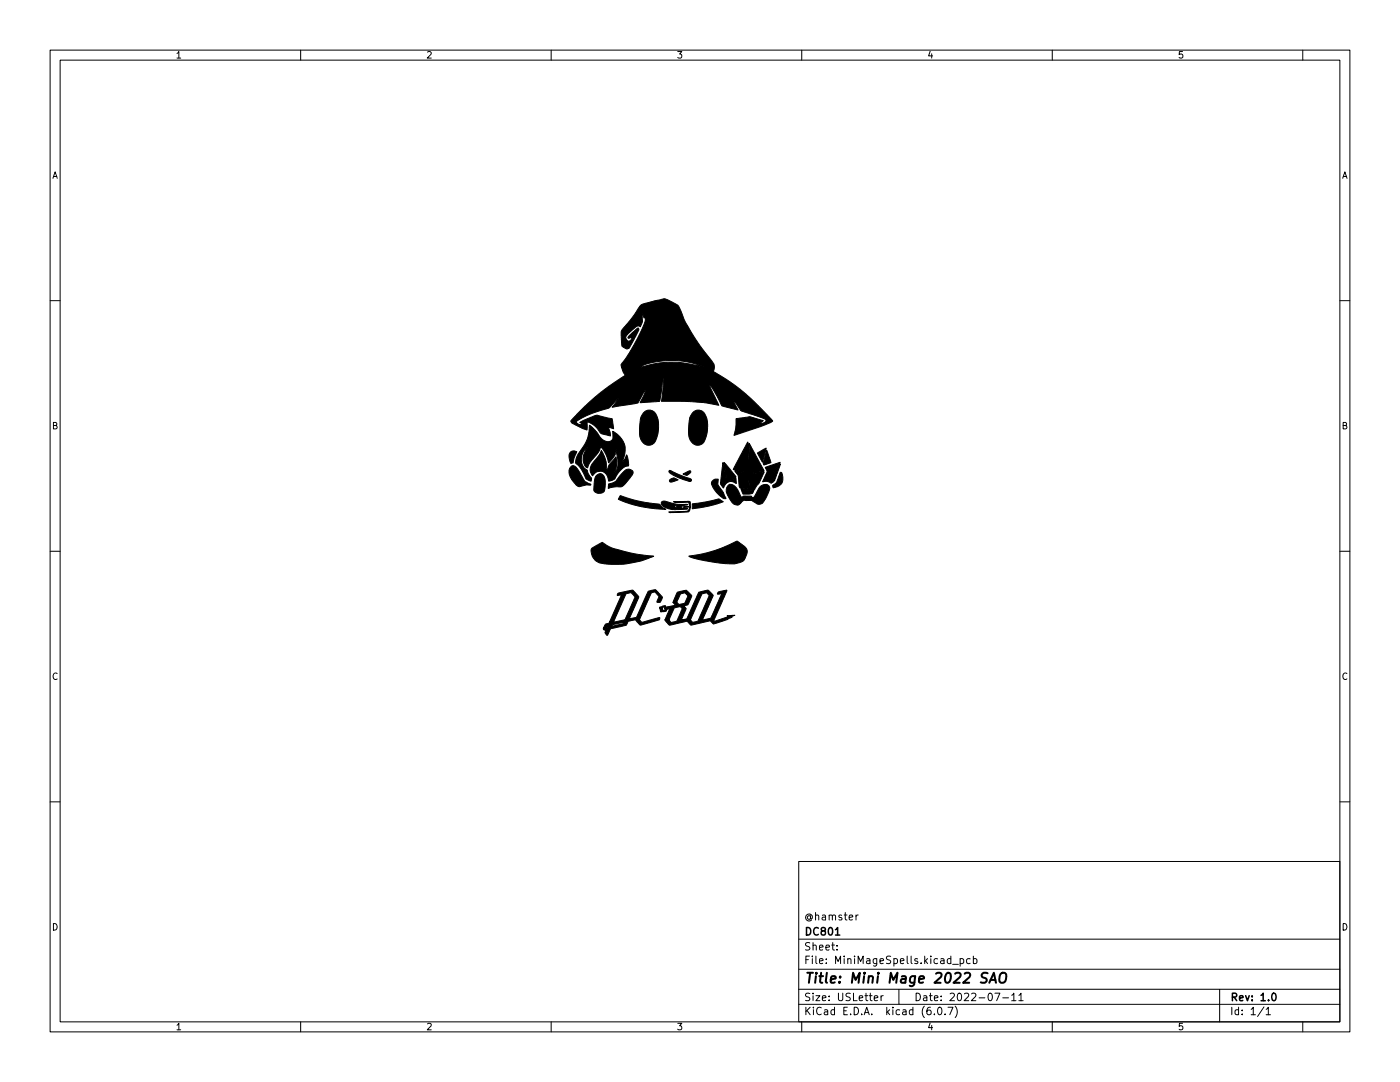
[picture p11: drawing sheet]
<svg xmlns="http://www.w3.org/2000/svg" width="279mm" height="216mm" viewBox="0 0 279 216" stroke-linecap="round" stroke-linejoin="round" font-family="sans-serif">
<g fill="none" stroke="#000" stroke-width=".2">
<path d="M10 10h259.4v195.9h-259.4zM12 12h255.4v191.9h-255.4zM60 10v2M110 10v2M160 10v2M210 10v2M260 10v2M10 60h2M267.4 60h2M10 110h2M267.4 110h2M10 160h2"/>
<path d="M267.4 160h2M159.4 171.9h108v32h-108zM159.4 197.4h108M159.4 193.4h108M159.4 187.4h108M167 189.4v.2M167 188.7v.1M170.8 182.6v1M171.3 182.6l-.5 .3M174.5 199.2l.7-.2-.1-.3h-.4l-.2 .2v.7h.6M175.8 198.7v1M176.3 198.7l-.5 .3"/>
<path d="M179.4 197.4v3M190.1 192.4h1.2M191.6 191.4l.4-.1 .3 .3-.1 .6h-.6M191.6 191.3v1.5M193.6 191.4l-.4-.1-.3 .3 .1 .6h.6M194.3 191.4l.4-.1 .3 .3-.2 .6h-.5M194.3 190.8v1.5M198.5 198.2h1l-.6 1.5M200.1 199.1h1.2M201.9 198.6l.4-.4v1.5M201.9 199.7h.9M203.3 198.6l.5-.4v1.5"/>
<path d="M203.3 199.7h.9M243.4 197.4v6.5M60 203.9v2M110 203.9v2M159.4 200.4h108M160 203.9v2M186.5 202.3v.2M187.3 201h.2a.8 .8 0 0 1 .5 .7 .8 .8 0 0 1-.5 .8 1 1 0 0 1-.2-1.5zM188.6 202.3v.2M189.2 201h1l-.7 1.5M190.6 200.8a1.72 1.72 0 0 1 0 2.2M210 203.9v2"/>
<path d="M252.3 200.9l-1.3 1.9M252.7 201.4l.4-.4v1.5M252.7 202.5h.8M260 203.9v2"/>
</g>
<path d="M166.7 186.6h.9M254 198.2h.2a.8 .8 0 0 1 .5 .7 .8 .8 0 0 1-.5 .8 1 1 0 0 1-.2-1.5z" fill="none" stroke="#000" stroke-width=".3"/>
<path d="M197.1 194.2a.85 .85 0 0 0-1.1 .1 .45 .45 0 0 0 .2 .8l.6 .1a.51 .51 0 0 1 .1 .6 .51 .51 0 0 1-.4 .3l-.8-.1M197.4 196.1l1-2 .4 2M197.7 195.5h.9M199.6 194.4a.69 .69 0 0 1 1.2 0 1.47 1.47 0 0 1-.6 1.7l-.6-.1a1.5 1.5 0 0 1 0-1.6z" fill="none" stroke="#000" stroke-width=".4"/>
<g fill="#000" stroke="#000" stroke-width=".2">
<path d="M127.8 61l.7-.4 3-.7a2.36 2.36 0 0 1 2.6 .4 2.52 2.52 0 0 1 1.9 2l.7 1.8 1.6 2.7 1.6 2.5 1.9 2.5a1.82 1.82 0 0 1 .5 2.3 44.8 44.8 0 0 1 11.9 10l-2 .9-5.7 1.9 .4-1.8v-1.6l2.7-.4 2.7 .8-.7 .7 .7-.2a.48 .48 0 0 0 .6-.5 .48 .48 0 0 0-.6-.4l-3.4-1.2a1.82 1.82 0 0 1-1.7-1.3l-.8-1 .9 1.8-2.4-.6a.91 .91 0 0 1-1.1-.6 11 11 0 0 0-2.1-3.7l1.7 4-2.7-.5-2.4-.2-6.3-.1 .4-3.1-.1-1.6-.7 4.7-3.8 .3 .5-1.1a1.65 1.65 0 0 0 .4-1.3l-1.4 2.4-5.1 .9 1.2-1.7-1.7 1.7a23.2 23.2 0 0 0-6.5 2.6l-.1 .2a.71 .71 0 0 0 .3 .6 .71 .71 0 0 0 .8 0l-.5-.4 1.6-.8a3.4 3.4 0 0 1 2.1-.6l1.8 .5a.95 .95 0 0 1 1 .4l.3 1.7-1.1-.3v.2a2.05 2.05 0 0 1 .4 1.6l-1.4-.3a1.44 1.44 0 0 1-1.1-1.1 3.7 3.7 0 0 0-2.1-1.4l-.1 1.6-2.1-.9a1.34 1.34 0 0 1-1.1-.9l2.4-2.5a48.2 48.2 0 0 1 8.4-6.6l-.6-1.6h3.8a18.8 18.8 0 0 1 8.1-.9l4.4 .8a16.6 16.6 0 0 0-12.4-.1l-.3 .2h-3.6l-.1-.6a31.1 31.1 0 0 0 4.8-9v-.2l-.3-.1-.3-.8v.6a2.32 2.32 0 0 1-.4 2l-.4-.2a6.6 6.6 0 0 0-2.5 2.2 .63 .63 0 0 0 .5 .9 .63 .63 0 0 0 .7-.7l-.7 .1a.34 .34 0 0 1-.1-.3 .34 .34 0 0 1 .3-.3l1.6-1.4h.2l.1 .3-.6 1.2-1.4 2.5-.2 .1a1.27 1.27 0 0 1-1.2-.8l-.1-1.4a2.11 2.11 0 0 1 .8-2.4l1.6-1.9zM113.9 93.1l.6-.2a6.3 6.3 0 0 1 2.1 2.9l.2 .3 1.1 .5v.2h-1.1a1.77 1.77 0 0 1-1.5 .2 4 4 0 0 1-1.7-3.4zM113.8 90.3a.8 .8 0 0 1 1.3-.1l-.5 1-.2 1.1-.4 .2a2.03 2.03 0 0 1-.2-2.2zM117.7 84.9l1.5 1.4a2.61 2.61 0 0 0 2.3 1.8 1.08 1.08 0 0 0 .8-1.5v-.5h.1a4.2 4.2 0 0 1 1.9 5.9v.1l.3-.3 .5-1 .3 1v1.2a3.8 3.8 0 0 0-2.7 2.6l-1 .4h-.2l-.1-.2a1.69 1.69 0 0 0-1.2-1.7 1.69 1.69 0 0 0-1.9 .8 2.01 2.01 0 0 1 .3-2.9l1-1.2 .4-.9 .3 .4a5.2 5.2 0 0 1 .7 3.6l.2-.2 .4-1 1.3-1.5a4.5 4.5 0 0 1-.4 3.3 3.6 3.6 0 0 0 .6-3.9l-.1-.9-.1 .2a3.7 3.7 0 0 1-1.4 2.4 6.6 6.6 0 0 0-1.6-3.2 8.3 8.3 0 0 1-2.2 3.2l-.4 1a2.25 2.25 0 0 1-.7-2.9l.6-1.1a2.78 2.78 0 0 0 0 4.6l.6 1.2a.55 .55 0 0 1 .1 .9 1.31 1.31 0 0 1-1.1-.8l-.9-1.7-1-1a5.4 5.4 0 0 1 1.6-3.5 7.4 7.4 0 0 0 1.2-4.1zM119.1 94.8l.1-.1a.88 .88 0 0 1 1-.1 .88 .88 0 0 1 .5 .8l.1 1.8a1.17 1.17 0 0 1-1 1.2 1.17 1.17 0 0 1-1.3-.7 5.5 5.5 0 0 1 .6-2.9zM123.8 98.9a27.6 27.6 0 0 0 7.7 1.7l1.4 1a22.4 22.4 0 0 1-9.5-2zM121.4 96.6l.3-.1a2.06 2.06 0 0 0 1.4-.7l1-1.3a1.43 1.43 0 0 1 2.1-.6l.2 .3a7.4 7.4 0 0 1-2.4 2.9l-1.4 .1-1.2 .3zM128.6 82.2a1.66 1.66 0 0 1 2.7 1.3 6.4 6.4 0 0 1-.8 4.9 1.76 1.76 0 0 1-1.9 .2 1.76 1.76 0 0 1-.9-1.6v-2a3.6 3.6 0 0 1 .9-2.8zM133.6 93.9h.2l3.8 1.5a.37 .37 0 0 1 .4 .6 .37 .37 0 0 1-.7 0 10.8 10.8 0 0 1-3.8-1.8zM133.7 95.7a1.12 1.12 0 0 1 1.6 .1 2.03 2.03 0 0 1-1.7 .3zM136.3 94.6l.3-.1a1.44 1.44 0 0 1 1.2-.5 .89 .89 0 0 1-.5 .8 .89 .89 0 0 1-1-.2zM138.4 82.2a1.62 1.62 0 0 1 2.6 1.1 6 6 0 0 1-.8 5.2 1.66 1.66 0 0 1-2.6-1.1l-.2-.9v-1.6a3.4 3.4 0 0 1 1-2.7z"/>
<path d="M142.2 96a1.04 1.04 0 0 1 1.1-.4v.1a1.58 1.58 0 0 0 .5 1.8l.5 .7 .6 1.3a1.35 1.35 0 0 1-1.4-.7 3.4 3.4 0 0 1-1.5-2.6zM138.1 100.5l2.4-.3 2.5-.5a1.28 1.28 0 0 1 1.3 .4l-.3 .2a24.8 24.8 0 0 1-5.9 1.2zM144.3 92.3l.6 3-.4-3 2.4 2.8-1.1 .7 1.1-.5v1.2a1.55 1.55 0 0 0-2.5 .9l-.6-.8 .9-.3-.9 .1zM145.4 96.8a1.52 1.52 0 0 1 1.9 1l.5 1.2a.29 .29 0 0 0 .3 .2 .29 .29 0 0 0 .3-.2h1.6a.34 .34 0 0 0 .3 .3 .34 .34 0 0 0 .4-.4v-.1a3.3 3.3 0 0 1 1.6-2.1 .9 .9 0 0 1 1.1 .3 .9 .9 0 0 1 0 1.1l-.4 1.1a1.87 1.87 0 0 1-1.6 1.4l-.4-.1a2.74 2.74 0 0 0-2.7-.5 1.25 1.25 0 0 1-1.7 .6 3.7 3.7 0 0 1-1.6-3.2zM149.2 88.2l.4 6-.1-5.7 3 5.5-2.1 .4 2.1-.2-1 2.3-.4 .4a1.3 1.3 0 0 1-1.1 1l-.8 .2 1.1-.1a.59 .59 0 0 1-.8 .6h-1.2l-.4-1 1.2 .2a.38 .38 0 0 0 .3-.6l.2-2.2-.4 2.6-.9-.1a.74 .74 0 0 1-.8-1l-.1-.6a2.24 2.24 0 0 0-.7-1.9l2.3 .3-2.7-.6zM151.2 90.4l1.7-1-.7 2.8zM153 89.9l.9 2.4-1.5 .5a4 4 0 0 1 .4-2.3zM152.7 93.3l3-1-1.6 2.4 1.6-2.1-1.1 3.3-.4-.5a.56 .56 0 0 1 .2 .6 .56 .56 0 0 1-.5 .4 1.74 1.74 0 0 0-1.7-.3l.7-1.6 .6 .3a.59 .59 0 0 1-.4-.9zM155.7 94.3a.33 .33 0 0 1 .4 .4 1.83 1.83 0 0 1-1.8 2.5l-.1-.3a2.08 2.08 0 0 0 1.2-1.8zM118.1 109.4l.6-.4a2.59 2.59 0 0 1 1.6-.7 15.2 15.2 0 0 0 6.3 2.2l3.9 .5-2.4 .9-1.2 .3-2.5 .4h-2.4a4.8 4.8 0 0 1-3-.6 2.3 2.3 0 0 1-.9-2.6zM132 100.2a1.38 1.38 0 0 1 1.6 0 9.6 9.6 0 0 0 3.6 .5l-.3 .1a.64 .64 0 0 0-.9 .5l.3 .1h.9a.3 .3 0 0 1-.5 .2 6.5 6.5 0 0 1-4.3-.5h2.3a.21 .21 0 0 0 .2 .2 .21 .21 0 0 0 .1-.4 .21 .21 0 0 0-.3 .1l-2.3 .1a.73 .73 0 0 1-.4-.9zM136.4 101.1h1.1l-1 .2z"/>
<path d="M134.4 100.1l2.8-.1a.44 .44 0 0 1 .5 .1 .44 .44 0 0 1 .1 .5 1.22 1.22 0 0 1-.6 1.6l-3.4 .1-.3-.1 2.8-.1a1.1 1.1 0 0 0 1.2-.6 1.1 1.1 0 0 0-.2-1.3h-.4a5.2 5.2 0 0 1-2.5-.1zM137.5 111a26.2 26.2 0 0 0 9.6-3l.4 .2a2.76 2.76 0 0 1 1.6 1.9 2.3 2.3 0 0 1-1.2 2.1 10.2 10.2 0 0 1-5.4 0 14.5 14.5 0 0 1-5-1.2zM123.3 118.4l2.2-.5a.9 .9 0 0 1 1.3 .4l.7 .8-1.9 4.4 1.4-.3 1.3-3a5.4 5.4 0 0 1 1.2-2.3l1.3-.2 .9 .9a.87 .87 0 0 1 .4 .9 .87 .87 0 0 1-.7 .7l-.3-.1 .4-1.1-.8-.9-.7 .2-2.2 4.9a.62 .62 0 0 0 .1 .8 .62 .62 0 0 0 .8 0l2.6-.7a.26 .26 0 0 1 .4 .1 .26 .26 0 0 1-.3 .3l-3.6 1-1-1h-.1a1.6 1.6 0 0 0-1.4 .5l-.4 .6-3.1 .7-.5 1.2a.47 .47 0 0 1-.5-.6l.1-.4h-.4v-.5h.7l.1-.2h.8l2.3-.6 .1-.2-2.3 .5-.1 .3-1-.1-.2 .3h-.4a1.18 1.18 0 0 1 1.1-.9v-.2l.9 .1 2.2-.6 2-4.5-.8-.8-1 .2-2.4 5.6h-.9l2.5-5.4-.9 .1zM131.6 121.2l.6-.2a.44 .44 0 0 1 .7 .1l.3 .2-.1 .3a.46 .46 0 0 1-.2 .4 .46 .46 0 0 1-.5 .1v-.1a.44 .44 0 0 1-.6 .1 .44 .44 0 0 1-.1-.6v-.2l.3 .1-.1 .1 .2 .2-.1 .2 .5-.1a.17 .17 0 0 0 .2 0 .17 .17 0 0 0-.1-.3v-.1a.18 .18 0 0 0 .1-.3 .18 .18 0 0 0-.3 0l-.5 .2h-.2zM132.1 121.3l.2 .5zM135.2 118.2l1.1-.3a.79 .79 0 0 1 1.2 .4l.6 .6-.8 1.8-.9 .2 .5 .6-.9 2.2h1.8a.88 .88 0 0 0 .8 .5 .88 .88 0 0 0 .8-.5l2-4.6a.33 .33 0 0 0 .1-.3 .33 .33 0 0 0-.2-.3l-.3-.2-.9 .2-2.3 5.2h-1.6l.9-.2 2-4.6a1.03 1.03 0 0 1 1.2-.9l.3-.1a.87 .87 0 0 1 1.3 .4l.4 .6-2.1 4.8 1.7-.4 2.2-4.9-.8 .2-.1-.2a2.71 2.71 0 0 1 1.8-.6v.2l-2.6 5.8 .2 .2 2.5-.9v.3l.2 .2-2.2 .7a.78 .78 0 0 1-1.3-.4l-3.2 .7a.85 .85 0 0 1-1.3-.5l-.2-.1-2.9 .6a.81 .81 0 0 1-1.2-.5l-.3-.4h.8a.66 .66 0 0 0 1.1 .4l.5-.2 1-2.5-.3-.4-1.2 .3-1.1 2.4h-.8l1-2.2-.5 .1v-.3l-.1-.2 1.7-.3-.5-.6h.8l.4 .4h.3a.93 .93 0 0 0 1.2-1l.3-.7-.6-.6-.9 .2-.7 1.7h-.8zM145.1 122.9l1.6-.1-1.3 .6a.18 .18 0 0 1-.2 0 .18 .18 0 0 1-.1-.2l.4-.1z"/>
</g>
<text font-size="2.8" x="160.4" y="196.2">Title: Mini Mage 2022 SAO</text>
<g font-size="2.1">
<text x="160.4" y="183.6">@hamster</text>
<text x="160.4" y="189.7">Sheet:</text>
<text x="160.4" y="186.7">DC801</text>
<text x="160.4" y="192.4">File: MiniMageSpells.kicad_pcb</text>
<text x="160.4" y="202.5">KiCad E.D.A. kicad (6.0.7)</text>
<text x="160.4" y="199.7">Size: USLetter</text>
<text x="182.4" y="199.7">Date: 2022-07-11</text>
<text x="245.4" y="199.7">Rev: 1.0</text>
<text x="245.4" y="202.5">Id: 1/1</text>
</g>
<g font-size="1.8">
<text x="35" y="11.6">1</text>
<text x="85" y="11.6">2</text>
<text x="135" y="11.6">3</text>
<text x="185" y="11.6">4</text>
<text x="235" y="11.6">5</text>
<text x="10.3" y="35.6">A</text>
<text x="267.7" y="35.6">A</text>
<text x="10.3" y="85.7">B</text>
<text x="267.7" y="85.7">B</text>
<text x="10.3" y="135.6">C</text>
<text x="267.7" y="135.6">C</text>
<text x="10.3" y="185.7">D</text>
<text x="267.7" y="185.7">D</text>
<text x="35" y="205.6">1</text>
<text x="85" y="205.6">2</text>
<text x="135" y="205.6">3</text>
<text x="185" y="205.6">4</text>
<text x="235" y="205.6">5</text>
</g>
</svg>
